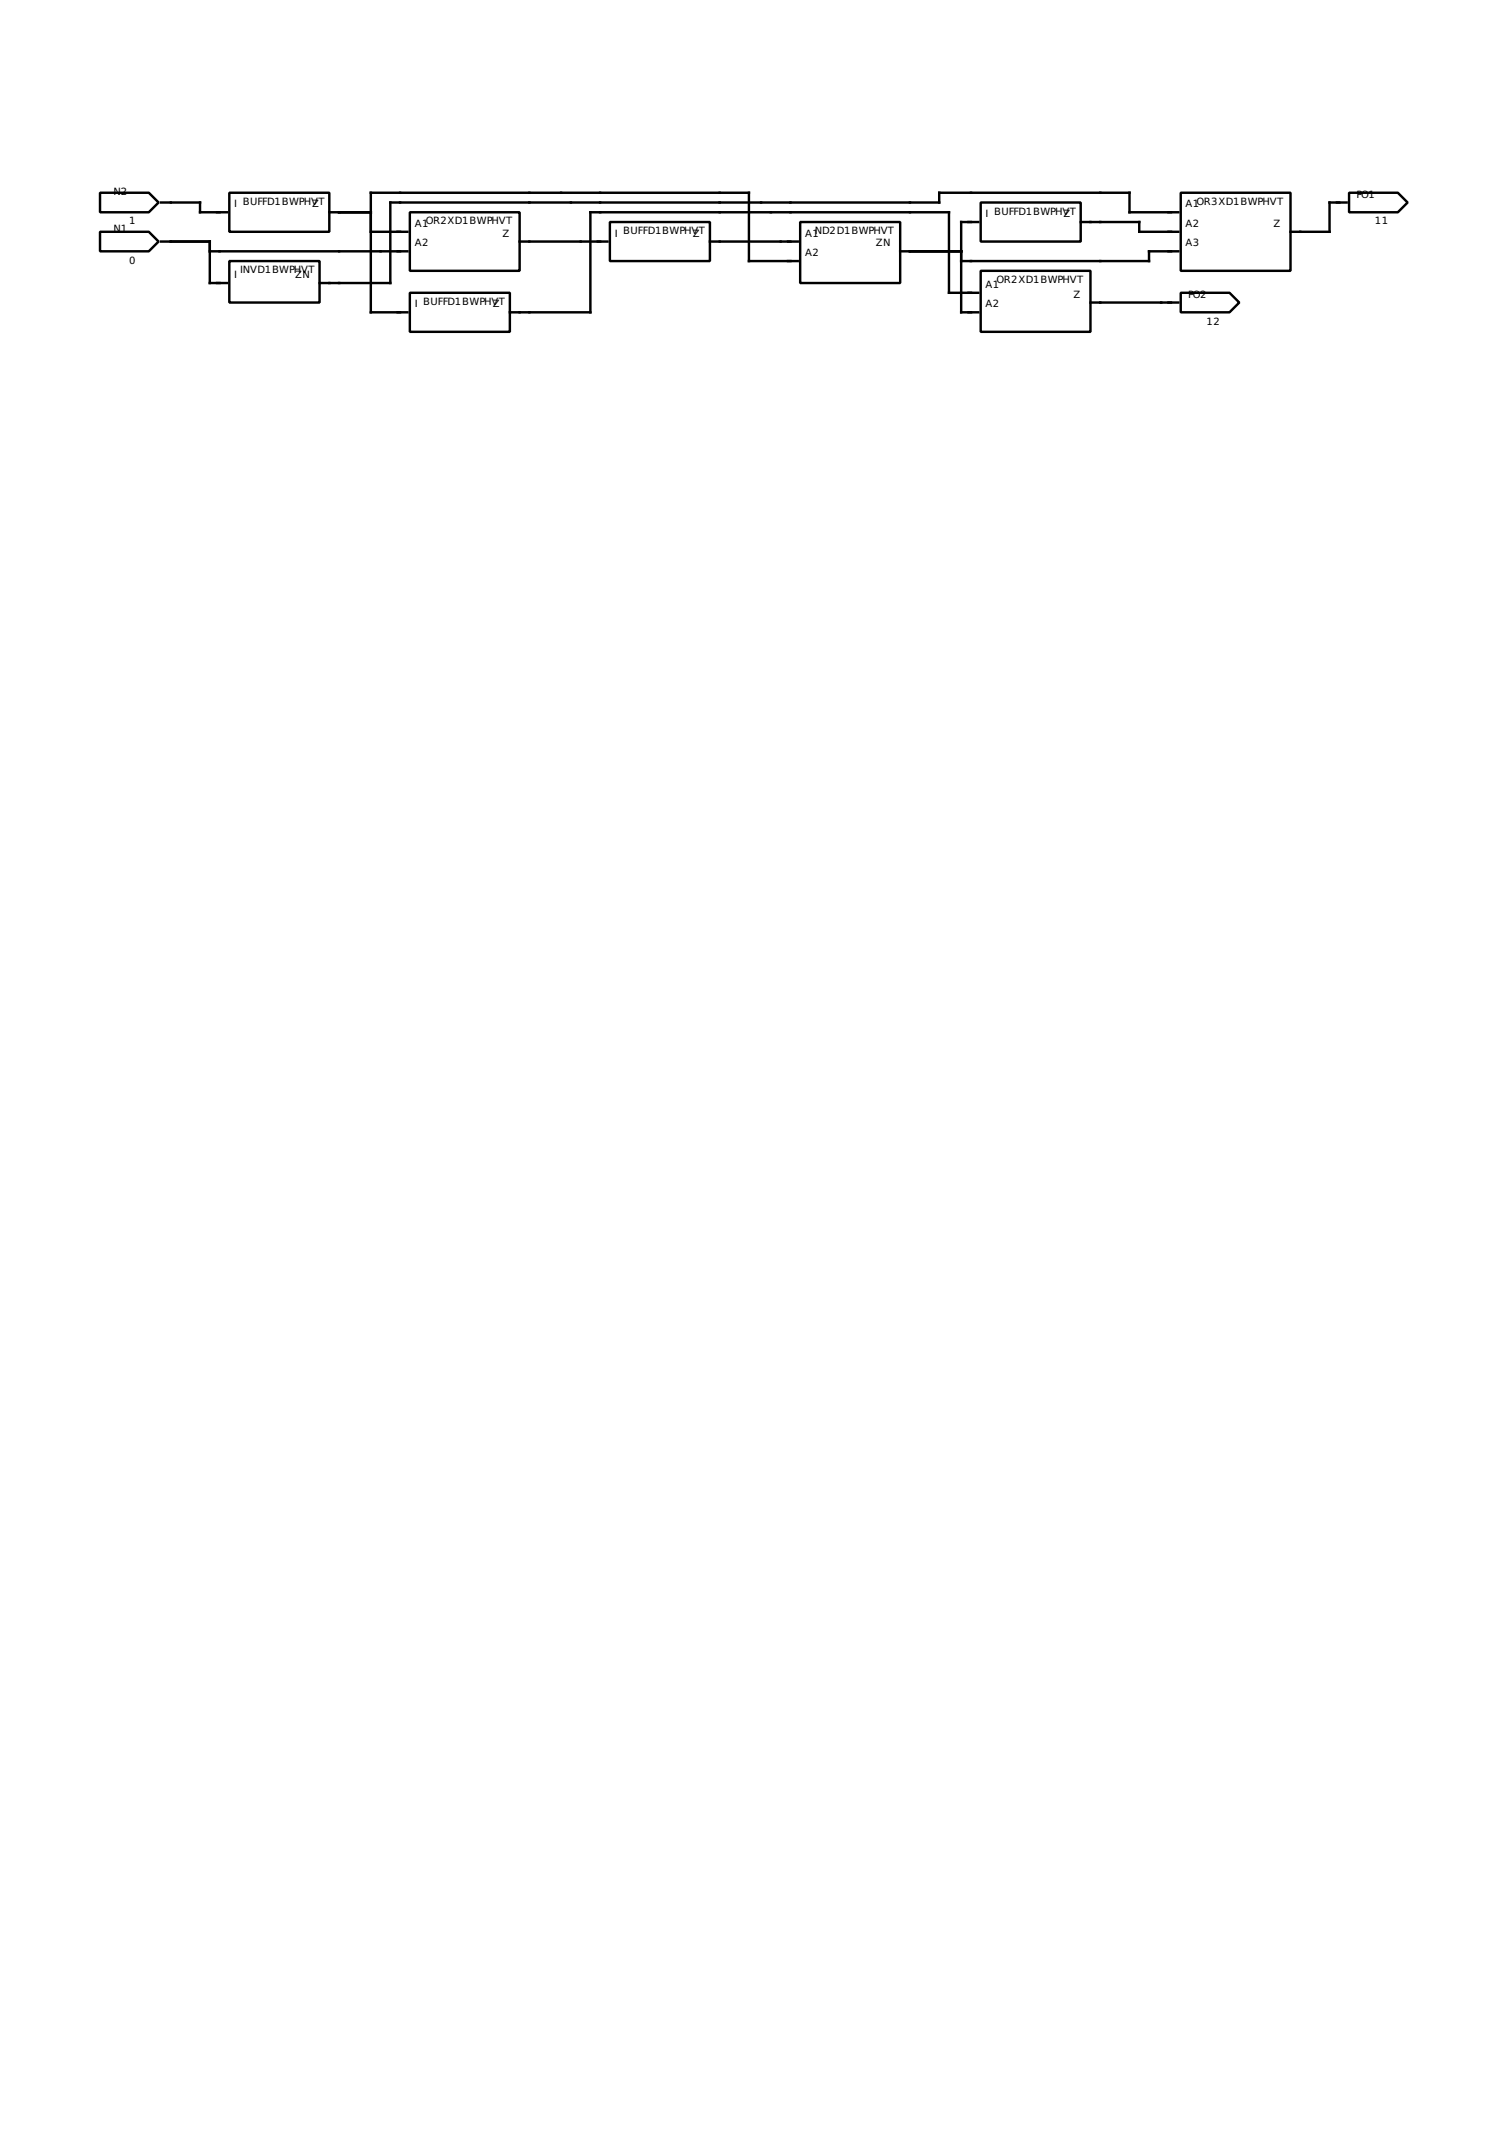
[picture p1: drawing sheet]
<svg xmlns="http://www.w3.org/2000/svg" width="210mm" height="297mm" viewBox="0 0 210 297" stroke-linecap="round" stroke-linejoin="round" font-family="sans-serif">
<g fill="none" stroke="#000" stroke-width=".34">
<path d="M13.9 26.8h6.8l1.3 1.3-1.3 1.4h-6.8zM13.9 32.2h6.8l1.3 1.3-1.3 1.4h-6.8zM22.4 28.1h5.4v1.4h3.7M22.4 33.5h6.7v5.8h2.4M29.1 34.9h27.5M31.8 26.8h13.9v5.4h-13.9zM31.8 36.2h12.6v5.8h-12.6zM45.7 29.5h5.8M51.5 32.2h5.1M56.9 29.5h15.2v8.1h-15.2zM72.1 33.5h12.2M84.7 30.8h13.9v5.4h-13.9z"/>
<path d="M98.6 33.5h12.1M110.7 36.2h-6.7v-9.4h-52.5v16.5h5.1M111.1 30.8h13.9v8.5h-13.9zM125 34.9h8.4M135.8 30.8h-2.4v12.5h2.4M136.1 28.1h13.9v5.4h-13.9zM136.1 37.6h15.3v8.5h-15.3zM150 30.8h8.2v1.4h5.4M163.6 29.5h-6.8v-2.7h-26.4v1.3h-76.2v11.2h-9.8M163.6 34.9h-4.1v1.3h-26.1M163.9 26.8h15.3v10.8h-15.3zM186.9 28.1h-2.3v4.1h-5.4"/>
<path d="M187.3 26.8h6.8l1.3 1.3-1.3 1.4h-6.8zM56.9 40.6h13.9v5.5h-13.9zM135.8 40.6h-4.1v-11.1h-49.7v13.8h-11.2M151.4 42h12.2M163.9 40.6h6.8l1.3 1.4-1.3 1.3h-6.8z"/>
</g>
<g font-size="1.4">
<text x="15.7" y="27.1">N2</text>
<text x="32.5" y="28.8">I BUFFD1BWPHVT</text>
<text x="43.3" y="28.8">Z</text>
<text x="164.6" y="28.8">A1OR3XD1BWPHVT</text>
<text x="188.3" y="27.4">PO1</text>
<text x="15.7" y="32.2">N1</text>
<text x="17.9" y="31.2">1</text>
<text x="57.6" y="31.5">A1OR2XD1BWPHVT</text>
<text x="57.6" y="34.2">A2</text>
<text x="69.8" y="32.9">Z</text>
<text x="85.3" y="32.9">I BUFFD1BWPHVT</text>
<text x="96.2" y="32.9">Z</text>
<text x="111.8" y="32.9">A1ND2D1BWPHVT</text>
<text x="111.8" y="35.6">A2</text>
<text x="121.6" y="34.2">ZN</text>
<text x="136.8" y="30.1">I BUFFD1BWPHVT</text>
<text x="147.7" y="30.1">Z</text>
<text x="164.6" y="31.5">A2</text>
<text x="164.6" y="34.2">A3</text>
<text x="176.8" y="31.5">Z</text>
<text x="190.8" y="31.2">11</text>
<text x="17.9" y="36.6">0</text>
<text x="32.5" y="38.6">I</text>
<text x="33.4" y="37.9">INVD1BWPHVT</text>
<text x="41" y="38.6">ZN</text>
<text x="136.8" y="40">A1</text>
<text x="138.3" y="39.3">OR2XD1BWPHVT</text>
<text x="149" y="41.3">Z</text>
<text x="164.9" y="41.3">PO2</text>
<text x="57.6" y="42.7">I BUFFD1BWPHVT</text>
<text x="68.4" y="42.7">Z</text>
<text x="136.8" y="42.7">A2</text>
<text x="167.5" y="45">12</text>
</g>
</svg>
